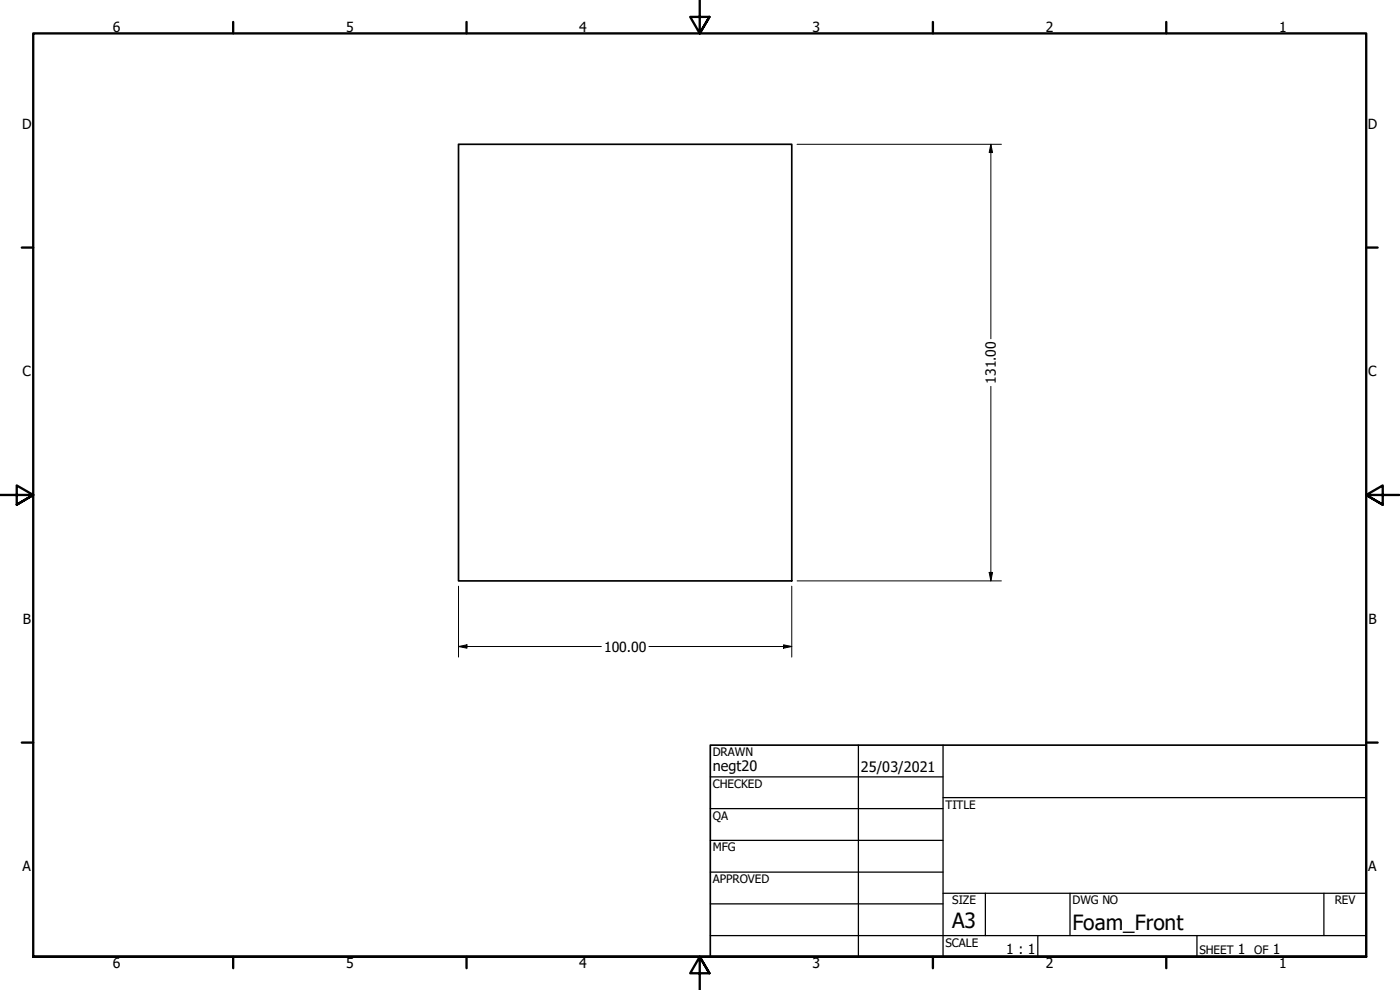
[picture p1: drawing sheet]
<svg xmlns="http://www.w3.org/2000/svg" width="420mm" height="297mm" viewBox="0 0 420 297" stroke-linecap="round" stroke-linejoin="round" font-family="sans-serif">
<!-- layer: Visible (ANSI) -->
<path d="M137.6 43.3h100v131h-100z" fill="none" stroke="#000" stroke-width=".51"/>
<!-- layer: Border (ANSI) -->
<g fill="none" stroke="#000" stroke-width=".7">
<path d="M70 6.6v3.4M140 6.6v3.4M210 0v10l-2.9-4.9h5.8l-2.9 4.9 2.9-4.9M280 6.6v3.4M350 6.6v3.4M6.5 74.3h3.5M410 74.3h3.4M0 148.5h10l-5-2.8v5.7l5-2.9-5 2.9M420 148.5h-10l5-2.8v5.7l-5-2.9 5 2.9M6.5 222.8h3.5M410 222.8h3.4M10 287.1v-277.1h400v277.1h-400h400"/>
<path d="M70 287.1v3.4M140 287.1v3.4M212.9 292l-2.9-4.9 2.9 4.9h-5.8l2.9-4.9v9.9M280 287.1v3.4M350 287.1v3.4"/>
</g>
<!-- layer: Title (ANSI) -->
<g fill="none" stroke="#000" stroke-width=".38">
<path d="M213.2 233.1h69.8M257.6 223.6v63.5M283 239.3h127M283 223.6v63.5M213.2 242.6h69.8M213.2 252.1h69.8M213.2 261.7h69.8M213.2 271.2h69.8M283 268h127M295.7 268v12.7M321.1 268v12.7M397.3 268v12.7"/>
<path d="M213.2 280.7h196.8M311.5 280.7v6.4M359.2 280.7v6.4"/>
</g>
<path d="M213.2 223.6h196.8v63.5h-196.8z" fill="none" stroke="#000" stroke-width=".51"/>
<!-- layer: Dimension (ANSI) -->
<path d="M239.2 43.3h61.3M297.4 43.3l.5 2.5h-1zM297.4 43.3v58.3M297.4 115.9v58.4M137.6 175.9v21.3M237.6 175.9v21.3M239.2 174.3h61.3M296.9 171.8h1l-.5 2.5zM137.6 194l2.5-.5v1zM137.6 194h42.9M194.8 194h42.8M235.1 193.5l2.5 .5-2.5 .5z" fill="none" stroke="#000" stroke-width=".3"/>
<g fill="#000">
<path d="M297.4 43.3l.5 2.5h-1z" fill-rule="evenodd"/>
<path d="M296.9 171.8h1l-.5 2.5z" fill-rule="evenodd"/>
<path d="M137.6 194l2.5-.5v1z" fill-rule="evenodd"/>
<path d="M235.1 193.5l2.5 .5-2.5 .5z" fill-rule="evenodd"/>
</g>
<g font-size="6.3">
<text x="285.8" y="278.6">A3</text>
<text x="321.9" y="279">Foam_Front</text>
</g>
<g font-size="4.3">
<text x="213.9" y="231.4">negt20</text>
<text x="258.4" y="231.6">25/03/2021</text>
</g>
<g font-size="4.2">
<text x="33.8" y="9.6">6</text>
<text x="103.9" y="9.6">5</text>
<text x="173.9" y="9.6">4</text>
<text x="243.8" y="9.6">3</text>
<text x="313.9" y="9.6">2</text>
<text x="383.9" y="9.6">1</text>
<text x="6.7" y="38.7">D</text>
<text x="410.5" y="38.7">D</text>
<text x="6.8" y="113">C</text>
<text x="410.7" y="113">C</text>
<text x="298.9" y="115.1" transform="rotate(-90 298.9 115.1)">131.00</text>
<text x="6.9" y="187.2">B</text>
<text x="410.7" y="187.2">B</text>
<text x="181.3" y="195.5">100.00</text>
<text x="6.8" y="261.4">A</text>
<text x="410.7" y="261.4">A</text>
<text x="302" y="286.3">1 : 1</text>
<text x="371.5" y="286.2">1</text>
<text x="382" y="286.2">1</text>
<text x="33.8" y="290.5">6</text>
<text x="103.9" y="290.5">5</text>
<text x="173.9" y="290.5">4</text>
<text x="243.8" y="290.5">3</text>
<text x="313.9" y="290.5">2</text>
<text x="383.9" y="290.5">1</text>
</g>
<g font-size="3.5">
<text x="213.9" y="226.9">DRAWN</text>
<text x="213.9" y="236.4">CHECKED</text>
<text x="213.9" y="245.9">QA</text>
<text x="283.8" y="242.6">TITLE</text>
<text x="213.9" y="255.4">MFG</text>
<text x="213.9" y="265">APPROVED</text>
<text x="285.8" y="271.3">SIZE</text>
<text x="321.9" y="271.3">DWG NO</text>
<text x="400.6" y="271.3">REV</text>
<text x="283.8" y="284">SCALE</text>
<text x="360" y="286.2">SHEET</text>
<text x="376.4" y="286.2">OF</text>
</g>
</svg>
